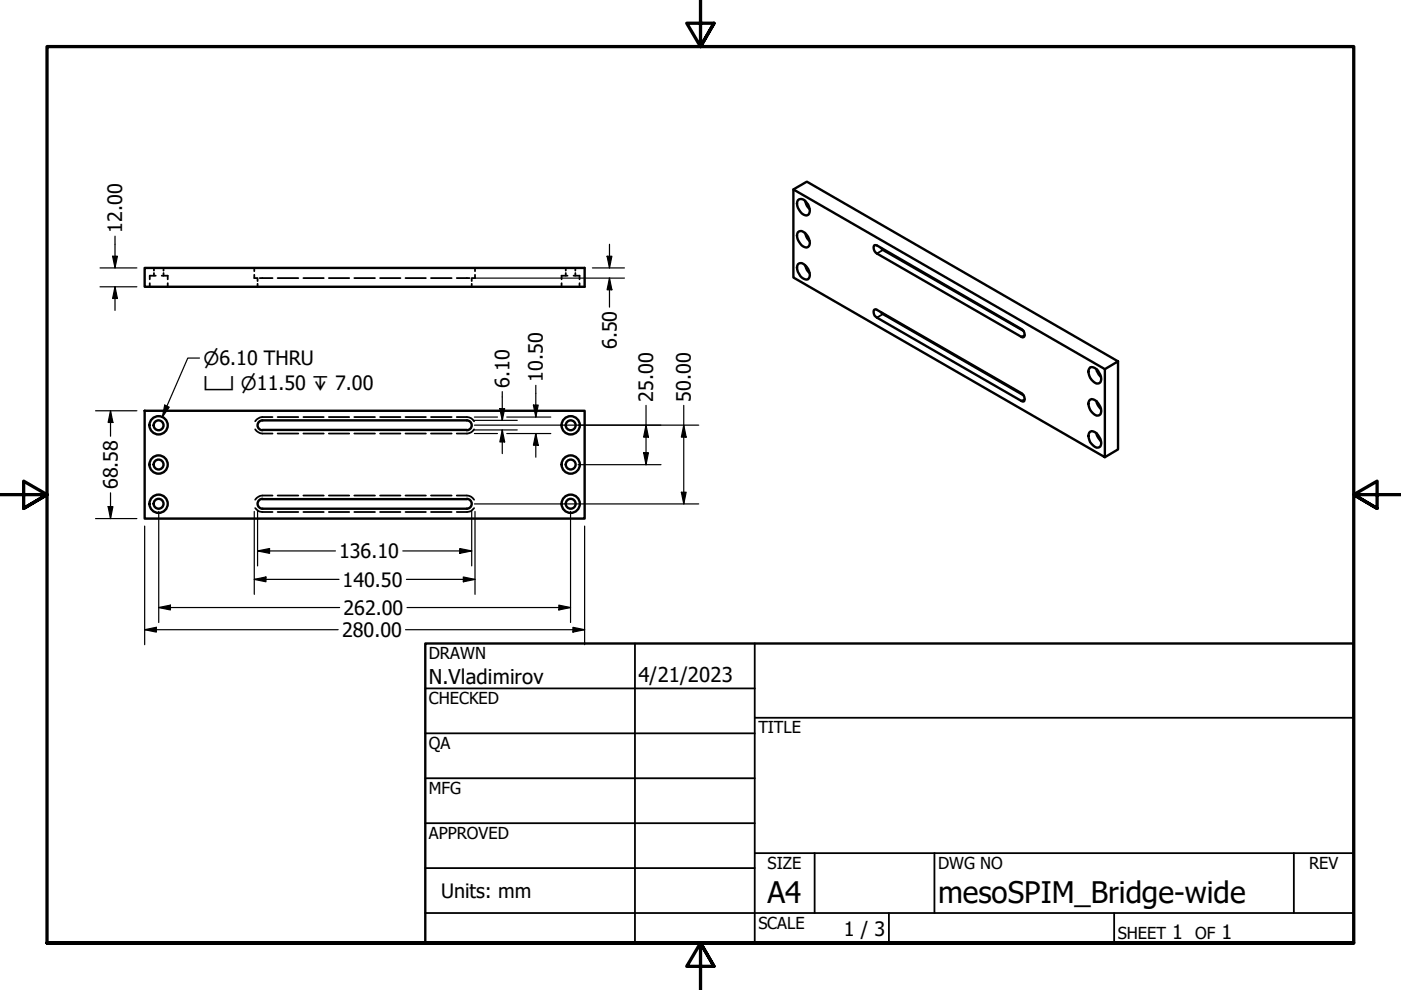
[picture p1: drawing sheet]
<svg xmlns="http://www.w3.org/2000/svg" width="297mm" height="210mm" viewBox="0 0 297 210" stroke-linecap="round" stroke-linejoin="round" font-family="sans-serif">
<!-- layer: Hidden (ANSI) -->
<g fill="none" stroke="#000" stroke-width=".38">
<path d="M32.6 56.8v.6M32.6 57.9v.6M33 58.5h-1.3v.7M34.3 58.5h1.3v.7M34.7 56.8v.6M34.7 57.9v.6M53.9 58.3v.7h.6M53.9 56.8v.7M54.6 59v.6M55.1 59h2.7M58.9 59h4.3M64.3 59h4.3"/>
<path d="M69.7 59h4.3M75.1 59h4.4M80.6 59h4.3M86 59h4.3M91.4 59h4.4M96.8 59h2.8M100 59v.6M100.7 58.3v.7h-.6M100.7 56.8v.7M120 56.8v.6M120 57.9v.6M120.3 58.5h-1.2v.7"/>
<path d="M121.6 58.5h1.3v.7M122 56.8v.6M122 57.9v.6M31.7 60v.8M35.6 60v.8M54.6 60.2v.6M100 60.2v.6M119.1 60v.8M122.9 60v.8M54.1 91a2.07 2.07 0 0 0 1.5 .9h2.2M57.8 88.4h-2.2a2.07 2.07 0 0 0-1.5 .9M58.9 88.4h4.3"/>
<path d="M58.9 91.9h4.3M64.3 88.4h4.3M64.3 91.9h4.3M69.7 88.4h4.3M69.7 91.9h4.3M75.1 88.4h4.4M75.1 91.9h4.4M80.6 88.4h4.3M80.6 91.9h4.3M86 88.4h4.3M86 91.9h4.3M91.4 88.4h4.4"/>
<path d="M91.4 91.9h4.4M96.8 88.4h2.2a1.82 1.82 0 0 1 1.5 .9M100.5 91a1.82 1.82 0 0 1-1.5 .9h-2.2M54.1 107.7a1.77 1.77 0 0 0 1.5 .9h2.2M57.8 105.1h-2.2a2.07 2.07 0 0 0-1.5 .9M58.9 105.1h4.3M58.9 108.6h4.3M64.3 105.1h4.3M64.3 108.6h4.3M69.7 105.1h4.3M69.7 108.6h4.3M75.1 105.1h4.4"/>
<path d="M75.1 108.6h4.4M80.6 105.1h4.3M80.6 108.6h4.3M86 105.1h4.3M86 108.6h4.3M91.4 105.1h4.4M91.4 108.6h4.4M96.8 105.1h2.2a1.82 1.82 0 0 1 1.5 .9M100.5 107.7a1.6 1.6 0 0 1-1.5 .9h-2.2"/>
</g>
<!-- layer: Visible (ANSI) -->
<g fill="none" stroke="#000" stroke-width=".51">
<path d="M30.7 56.8h93.3v4h-93.3zM168.2 40.2l66.1 38.1M169.2 49.2a1.18 1.18 0 0 1 1.8 .6l.5 .8a1.18 1.18 0 0 1-.5 1.9 2.61 2.61 0 0 1-1.8-3.3zM169.2 56a1.18 1.18 0 0 1 1.8 .6l.5 .8a1.18 1.18 0 0 1-.5 1.9 2.61 2.61 0 0 1-1.8-3.3zM169.2 42.5a1.18 1.18 0 0 1 1.8 .5 2.06 2.06 0 0 1 .3 2.6 1.6 1.6 0 0 1-1.9-1.1 2.08 2.08 0 0 1-.2-2zM170.7 49.4l.4 1.1 .5 .6M170.7 56.2l.4 1.1 .5 .6M170.7 42.6l.4 1.1 .5 .6M185.4 52h.5l30.6 17.8a1.21 1.21 0 0 1 .5 1.7l-.5-.1-30.6-17.6a1.3 1.3 0 0 1-.5-1.8zM186.8 52.5l.4 .5 29.8 17.1M185.4 65.6l.5 .1 30.6 17.6a1.3 1.3 0 0 1 .5 1.8l-.5-.1-30.6-17.7a1.21 1.21 0 0 1-.5-1.7zM186.8 66.2l30.2 17.6"/>
<path d="M231.1 77.9a2.33 2.33 0 0 1 2.2 3.2 1.18 1.18 0 0 1-1.8-.5l-.6-.9a1.55 1.55 0 0 1 .2-1.8zM232.5 78.3l.4 1 .5 .6M237 76.6l-65.9-38.1-2.9 1.7v18.6l66.1 38.1 2.7-1.6v-18.7l-2.7 1.7v18.6M30.7 87.1h93.3v22.9h-93.3zM55.6 91.2h43.4M55.6 89.1h43.4M55.7 89.1a1.05 1.05 0 0 0-1.1 1.1 1.05 1.05 0 0 0 1.1 1M99 89.1a1.05 1.05 0 0 1 1 1.1 1.05 1.05 0 0 1-1 1M230.9 91.7a1.18 1.18 0 0 1 1.9 .5 2.27 2.27 0 0 1 .5 2.5 1.18 1.18 0 0 1-1.8-.6l-.6-.8a1.61 1.61 0 0 1 0-1.6zM230.9 84.9a1.18 1.18 0 0 1 1.9 .5 2.27 2.27 0 0 1 .5 2.5 1.18 1.18 0 0 1-1.8-.6l-.6-.8a1.58 1.58 0 0 1 0-1.6zM232.5 91.9l.2 .7 .7 1M232.5 85.1l.2 .7 .7 .9"/>
<path d="M55.6 107.9h43.4M55.6 105.8h43.4M55.7 105.8a1.05 1.05 0 0 0-1.1 1 1.05 1.05 0 0 0 1.1 1.1M99 105.8a1.05 1.05 0 0 1 1 1 1.05 1.05 0 0 1-1 1.1"/>
<circle cx="33.6" cy="90.2" r="1.05"/>
<circle cx="33.6" cy="98.5" r="1.05"/>
<circle cx="33.6" cy="98.5" r="1.94"/>
<circle cx="33.6" cy="90.2" r="1.94"/>
<circle cx="121" cy="90.2" r="1.05"/>
<circle cx="121" cy="98.5" r="1.05"/>
<circle cx="121" cy="98.5" r="1.94"/>
<circle cx="121" cy="90.2" r="1.94"/>
<circle cx="33.6" cy="106.8" r="1.05"/>
<circle cx="33.6" cy="106.8" r="1.94"/>
<circle cx="121" cy="106.8" r="1.05"/>
<circle cx="121" cy="106.8" r="1.94"/>
</g>
<!-- layer: Visible Narrow (ANSI) -->
<path d="M187.2 53l-1.3 .8M187.9 53.2l-.2 .1M187.2 66.6l-1.3 .7M187.9 66.8l-.2 .1M217.3 71l-.8 .4M217.3 84.6l-.8 .4" fill="none" stroke="#000" stroke-width=".38"/>
<!-- layer: Border (ANSI) -->
<path d="M148.5 -.1v10l-2.9-5h5.8l-2.9 5 2.9-5M0 104.9h10l-5-2.9v5.8l5-2.9-5 2.9M297 104.9h-10l5-2.9v5.8l-5-2.9 5 2.9M10 199.9v-190h277v190h-277h277M151.4 204.9l-2.9-5 2.9 5h-5.8l2.9-5v10" fill="none" stroke="#000" stroke-width=".7"/>
<!-- layer: Title (ANSI) -->
<g fill="none" stroke="#000" stroke-width=".38">
<path d="M134.6 136.4v63.5M160 136.4v63.5M90.2 146h69.8M90.2 155.5h69.8M160 152.2h127M90.2 165h69.8M90.2 174.5h69.8M90.2 193.6h196.8M90.2 184.1h69.8M160 180.9h127M172.7 180.9v12.7M188.5 193.6v6.3"/>
<path d="M198.1 180.9v12.7M236.2 193.6v6.3M274.3 180.9v12.7"/>
</g>
<path d="M90.2 136.4h196.8v63.5h-196.8z" fill="none" stroke="#000" stroke-width=".51"/>
<!-- layer: Dimension (ANSI) -->
<g fill="none" stroke="#000" stroke-width=".25">
<path d="M21.2 56.8h7.8M23.9 54.3h1l-.5 2.5zM24.4 50.1v6.7M100.6 59h31.8M125.6 56.8h6.8M128.7 54.3h1l-.5 2.5zM129.2 59l.5 2.4h-1zM129.2 51.8v5M129.2 59v6.1M21.2 60.8h7.8M24.4 60.8l.5 2.5h-1zM24.4 60.8v5"/>
<path d="M20.3 87.1h8.7M23.4 87.1l.5 2.5h-1zM23.4 87.1v5.4M100.6 89.1h9.1M100.6 91.2h9.1M100.6 91.9h4.9M100.6 88.4h4.9M100.6 90.1h47.5M106 86.6h1l-.5 2.5zM106.5 91.2l.5 2.5h-1zM106.5 83v6.1M106.5 91.2v5"/>
<path d="M107.4 91.9h9.4M107.4 88.4h9.4M113.1 85.9h1l-.5 2.5zM113.6 91.9l.5 2.5h-1zM113.6 81.7v6.7M113.6 91.9v5M122.6 98.5h17.5M136.5 96h1l-.5 2.5zM137 90.1l.5 2.6h-1zM137 86v12.5M145 90.1l.5 2.6h-1zM145 86v20.8"/>
<path d="M20.3 110h8.7M22.9 107.4h1l-.5 2.6zM23.4 104.5v5.5M30.7 111.5v25.2M33.7 108.4v23.6M53.9 108.4v17.6M54.6 116.8l2.5-.5v1zM54.6 116.8h16.5M54.6 108.4v11.6M85.4 116.8h14.6M97.5 116.3l2.5 .5-2.5 .5zM100 108.4v11.6"/>
<path d="M100.6 106.8h47.5M100.7 108.4v17.6M121 108.4v23.6M124 111.5v25.2M144.5 104.4h1l-.5 2.4zM30.7 133.5l2.4-.5v1zM30.7 133.5h41M33.7 128.8l2.4-.5v1zM33.7 128.8h38.3M53.9 122.8l2.5-.5v1.1zM53.9 122.8h18M86 133.5h38"/>
<path d="M86.2 122.8h14.5M86.3 128.8h34.7M98.2 122.3l2.5 .5-2.5 .6zM118.5 128.3l2.5 .5-2.5 .5zM121.5 133l2.5 .5-2.5 .5z"/>
</g>
<g fill="#000">
<path d="M23.9 54.3h1l-.5 2.5z" fill-rule="evenodd"/>
<path d="M128.7 54.3h1l-.5 2.5z" fill-rule="evenodd"/>
<path d="M24.4 60.8l.5 2.5h-1z" fill-rule="evenodd"/>
<path d="M129.2 59l.5 2.4h-1z" fill-rule="evenodd"/>
<path d="M23.4 87.1l.5 2.5h-1z" fill-rule="evenodd"/>
<path d="M106 86.6h1l-.5 2.5z" fill-rule="evenodd"/>
<path d="M106.5 91.2l.5 2.5h-1z" fill-rule="evenodd"/>
<path d="M113.1 85.9h1l-.5 2.5z" fill-rule="evenodd"/>
<path d="M113.6 91.9l.5 2.5h-1z" fill-rule="evenodd"/>
<path d="M136.5 96h1l-.5 2.5z" fill-rule="evenodd"/>
<path d="M137 90.1l.5 2.6h-1z" fill-rule="evenodd"/>
<path d="M145 90.1l.5 2.6h-1z" fill-rule="evenodd"/>
<path d="M22.9 107.4h1l-.5 2.6z" fill-rule="evenodd"/>
<path d="M54.6 116.8l2.5-.5v1z" fill-rule="evenodd"/>
<path d="M97.5 116.3l2.5 .5-2.5 .5z" fill-rule="evenodd"/>
<path d="M144.5 104.4h1l-.5 2.4z" fill-rule="evenodd"/>
<path d="M30.7 133.5l2.4-.5v1z" fill-rule="evenodd"/>
<path d="M33.7 128.8l2.4-.5v1z" fill-rule="evenodd"/>
<path d="M53.9 122.8l2.5-.5v1.1z" fill-rule="evenodd"/>
<path d="M98.2 122.3l2.5 .5-2.5 .6z" fill-rule="evenodd"/>
<path d="M118.5 128.3l2.5 .5-2.5 .5z" fill-rule="evenodd"/>
<path d="M121.5 133l2.5 .5-2.5 .5z" fill-rule="evenodd"/>
</g>
<!-- layer: Symbol (ANSI) -->
<path d="M42.3 75.9h-2.5l-5.4 12.5M34.9 85.9l1 .4-1.5 2.1z" fill="none" stroke="#000" stroke-width=".25"/>
<path d="M34.9 85.9l1 .4-1.5 2.1z" fill-rule="evenodd" fill="#000"/>
<g font-size="6.3">
<text x="162.8" y="191.4">A4</text>
<text x="198.9" y="191.5">mesoSPIM_Bridge-wide</text>
</g>
<g font-size="4.3">
<text x="90.9" y="145.1">N.Vladimirov</text>
<text x="135.4" y="144.5">4/21/2023</text>
</g>
<g font-size="4.2">
<text x="25.9" y="49.3" transform="rotate(-90 25.9 49.3)">12.00</text>
<text x="130.7" y="74" transform="rotate(-90 130.7 74)">6.50</text>
<text x="108" y="82.2" transform="rotate(-90 108 82.2)">6.10</text>
<text x="115.1" y="80.9" transform="rotate(-90 115.1 80.9)">10.50</text>
<text x="138.5" y="85.2" transform="rotate(-90 138.5 85.2)">25.00</text>
<text x="146.5" y="85.2" transform="rotate(-90 146.5 85.2)">50.00</text>
<text x="25" y="103.7" transform="rotate(-90 25 103.7)">68.58</text>
<text x="71.9" y="118.3">136.10</text>
<text x="72.6" y="124.4">140.50</text>
<text x="72.8" y="130.3">262.00</text>
<text x="72.5" y="135">280.00</text>
<text x="93.5" y="190.4">Units: mm</text>
<text x="178.9" y="198.5">1 / 3</text>
<text x="248.5" y="199.1">1</text>
<text x="259" y="199.1">1</text>
</g>
<g font-size="3.9">
<text x="43.1" y="77.4">⌀6.10 THRU</text>
<text x="43.1" y="82.8">⌴ ⌀11.50 ↧ 7.00</text>
</g>
<g font-size="3.5">
<text x="90.9" y="139.7">DRAWN</text>
<text x="90.9" y="149.3">CHECKED</text>
<text x="160.8" y="155.5">TITLE</text>
<text x="90.9" y="158.8">QA</text>
<text x="90.9" y="168.3">MFG</text>
<text x="90.9" y="177.8">APPROVED</text>
<text x="162.8" y="184.2">SIZE</text>
<text x="198.9" y="184.2">DWG NO</text>
<text x="277.6" y="184.2">REV</text>
<text x="160.8" y="196.9">SCALE</text>
<text x="237" y="199.1">SHEET</text>
<text x="253.4" y="199.1">OF</text>
</g>
</svg>
